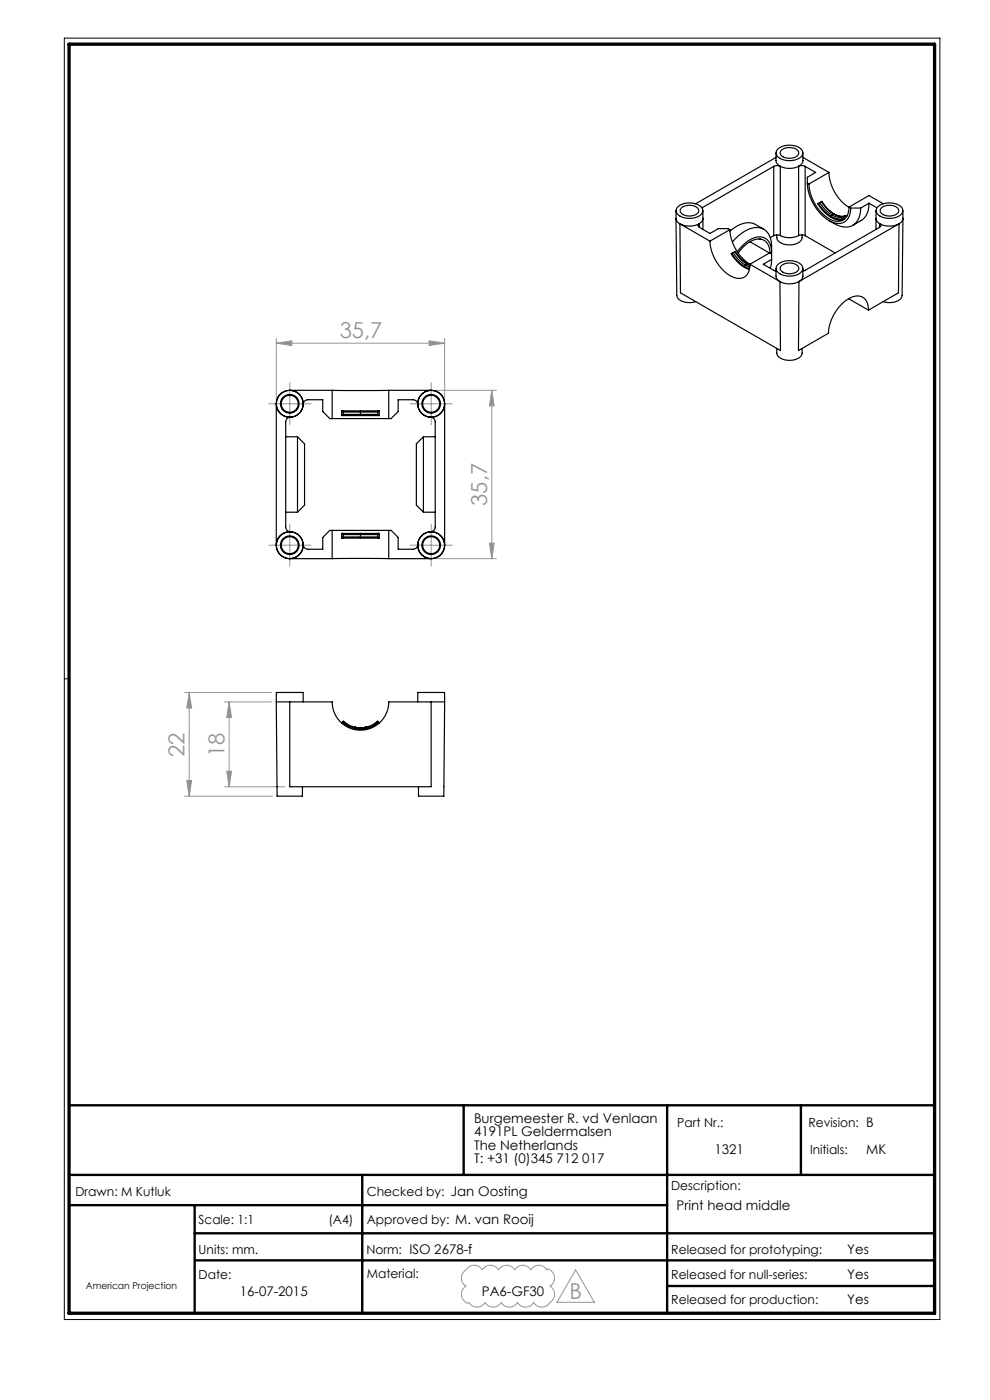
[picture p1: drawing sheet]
<svg xmlns="http://www.w3.org/2000/svg" width="210mm" height="297mm" viewBox="0 0 210 297" stroke-linecap="round" stroke-linejoin="round" font-family="sans-serif">
<path d="M13.6 8.1h185.8v271.8h-185.8zM14.6 144h-1" fill="none" stroke="#000" stroke-width=".21"/>
<path d="M14.6 234.5h183.6M98.4 234.5v14.7M141.5 234.5v44.1M169.9 234.5v14.7M14.6 249.2h183.6M14.6 255.7h126.9M41.3 255.7v22.9M76.8 249.2v29.4M41.3 261.6h156.9M41.4 267.4h156.8M141.5 272.8h56.7" fill="none" stroke="#000" stroke-width=".5"/>
<path d="M14.6 9.4h183.6v269.2h-183.6z" fill="none" stroke="#000" stroke-width=".7"/>
<g fill="none" stroke="#959595" stroke-width=".21">
<path d="M58.6 72.8l3.3-.5v1zM58.6 71.8v12.9M58.6 72.8h35.7M91 72.3l3.3 .5-3.3 .5zM94.3 71.8v12.9M59 85.7h5M61.5 83.2v5M89 85.7h5M91.5 83.2v5M92.5 82.8h12.8M104.3 82.8l.5 3.3h-1zM104.3 82.8v35.7"/>
<path d="M59 115.7h5M61.5 113.2v5M89 115.7h5M91.5 113.2v5M92.5 118.5h12.8M103.8 115.2h1l-.5 3.3zM39.1 146.9h18.5M40.1 146.9v22M40.1 146.9l.5 3.3h-1zM47.6 148.9h10M48.6 148.9v18M48.6 148.9l.5 3.3h-1z"/>
<path d="M39.1 168.9h18.7M39.6 165.6h1l-.5 3.3zM47.6 166.9h12.9M48.1 163.6h1l-.5 3.3zM98.4 269.8l.3-.3a2.06 2.06 0 0 1 3.6-.1 1.96 1.96 0 0 1 3.4 0 1.96 1.96 0 0 1 3.5 0 1.96 1.96 0 0 1 3.4 0 1.96 1.96 0 0 1 3.4 0 .44 .44 0 0 1 .8 .1 1.96 1.96 0 0 1-.2 3.4 2.06 2.06 0 0 1-.1 3.6 1.96 1.96 0 0 1-3.3-.2 1.96 1.96 0 0 1-3.4 0 1.96 1.96 0 0 1-3.5 0 1.96 1.96 0 0 1-3.4 0 1.96 1.96 0 0 1-3.4 0 .44 .44 0 0 1-.8-.1 1.96 1.96 0 0 1 .2-3.3 1.96 1.96 0 0 1-.5-3.1zM122.1 269.4l4 6.9h-8z"/>
</g>
<g fill="none" stroke="#959595" stroke-width=".21" stroke-dasharray="15.2 1.3 1.3 1.3">
<path d="M59 85.7h-2M61.5 83.2v-2M61.5 88.2v1.9M64 85.7h1.9M89 85.7h-2M91.5 83.2v-2M91.5 88.2v1.9M94 85.7h1.9M59 115.7h-2M61.5 113.2v-2M61.5 118.2v1.9M64 115.7h1.9"/>
<path d="M89 115.7h-2M91.5 113.2v-2M91.5 118.2v1.9M94 115.7h1.9"/>
</g>
<g fill="#959595">
<path d="M58.6 72.8l3.3-.5v1zM91 72.3l3.3 .5-3.3 .5z"/>
<path d="M39.6 165.6h1l-.5 3.3zM40.1 146.9l.5 3.3h-1z"/>
<path d="M48.6 148.9l.5 3.3h-1zM48.1 163.6h1l-.5 3.3z"/>
<path d="M104.3 82.8l.5 3.3h-1zM103.8 115.2h1l-.5 3.3z"/>
</g>
<g fill="none" stroke="#000" stroke-width=".25">
<path d="M164.1 35.3l-15.2 8.8M164.1 35.3v14.7M164.6 33.4l-17 9.8M164.6 32.4v1.7a1.43 1.43 0 0 0 .9 1.2M165 31.7a3.9 3.9 0 0 1 5.2 .2 1.47 1.47 0 0 1-1.4 2 3.5 3.5 0 0 1-4.1-1.1v-.6zM165.5 35.3a1.57 1.57 0 0 0-1.4 0M165.5 35.3a4.5 4.5 0 0 0 3.9 0M165.5 35.3v14.7M165.7 31.9a2.57 2.57 0 0 1 3.7 .4 1.51 1.51 0 0 1-1.8 1.3 1.73 1.73 0 0 1-2.1-1.2zM169.4 35.3a1.57 1.57 0 0 1 1.4 0M169.4 35.3v14.7M170.3 32.4v1.7a1.43 1.43 0 0 1-.9 1.2"/>
<path d="M170.3 33.4l5.5 3.2M170.8 35.3l2.2 1.3-1.8 1v1.2M170.8 35.3v14.7M171.2 38.8a9.6 9.6 0 0 0 5.9 8.5 2.61 2.61 0 0 0 3.3-2.8v-.4M171.2 38.8l.4 .2M171.6 39a8.9 8.9 0 0 0 5.4 7.9 2.39 2.39 0 0 0 3.1-2.6v-.4M175.8 36.6a9.3 9.3 0 0 0 4.3 7.4M175.8 36.6l-4.2 2.4M143.4 46.3l.2 16.4a2.3 2.3 0 0 0 2.6 1.5l1.4-.2M143.4 44.7v1.9l.8 .9M143.7 43.9a3.9 3.9 0 0 1 5.2 .3 1.47 1.47 0 0 1-1.3 1.9 3.5 3.5 0 0 1-4.1-1.1l-.1-.5zM144.2 47.5l.1 14.6 21.3 12.3-.2-14.7"/>
<path d="M144.2 47.5l6.4 3.7M144.5 44.2a2.57 2.57 0 0 1 3.7 .3 1.51 1.51 0 0 1-1.8 1.3 1.73 1.73 0 0 1-2.1-1.2zM148.3 47.4a.43 .43 0 0 0-.2 .5 .43 .43 0 0 0 .3 .3l2.2 1.3 1.8-1h2.1l.3 .2M148.3 47.4a4.4 4.4 0 0 1-4.1 .1M148.3 47.4v.8M149.1 44.7v1.6M149.1 46.3l-.2 .7-.6 .4M149.1 46.3v2.4M150.6 51.2a8.9 8.9 0 0 0 5.5 7.8 2.36 2.36 0 0 0 3-2.6v-.3M154.8 48.7a9.4 9.4 0 0 0 4.3 7.4M154.8 48.7l-4.2 2.5M155.2 53.8l-.1 .1a7.5 7.5 0 0 0 3.8 3.3"/>
<path d="M155.2 53.8l1.1 1.4 1.6 1.3M155.3 51.3a6.8 6.8 0 0 1 5.9-3 3.6 3.6 0 0 1 2.5 4v1.2M155.5 53.6l-.3 .2M155.5 53.6l1 1.4 1.6 1.2M155.9 53.4v-.1a8 8 0 0 0 2.7 2.7M155.9 53.4l1 1.4 1.5 1.2M155.9 53.4l-.4 .2M156.4 53.4a6.1 6.1 0 0 1 5.2-3.1 2.85 2.85 0 0 1 2.1 3.2M157.9 56.5l1.1 .5M158.1 56.2l-.2 .3M158.1 56.2l.9 .4M158.4 56l.7 .3"/>
<path d="M158.4 56l-.3 .2M158.6 56h-.2M158.6 56l.5 .3M159.1 56.1l6.3 3.6M159.2 51.2v.1l4 2.4M161 50.7l.2 .1M161.4 50.7l-.2 .1M162 48.6l-1.8-1a4.6 4.6 0 0 0-4.9 1.1l-.5 .3M163.3 53.6a2.54 2.54 0 0 0-1.2-2.6 2.54 2.54 0 0 0-2.9 .2 8 8 0 0 0-2.6 2.5M163.3 53.6l-4.2 2.5M163.3 53.6l.4 .2v1.2M163.7 55l-1.8 1.1 2.7 1.4"/>
<path d="M163.7 55l-.3 1.9M163.7 53.5l-.3 .2M164.1 50l-.7 .4M164.6 56.9l.1 2 .7 .8M164.8 49.8v.6a2.3 2.3 0 0 0 2.6 1.6 2.36 2.36 0 0 0 2.7-1.6l.1-.6M165 56.2a3.9 3.9 0 0 1 5.2 .2 1.47 1.47 0 0 1-1.4 2 3.5 3.5 0 0 1-4.1-1.1v-.6zM165.4 59.7a4.5 4.5 0 0 0 4.1 0M165.5 50a4.5 4.5 0 0 0 3.9 0M165.5 50a1.57 1.57 0 0 0-1.4 0M165.7 56.4a2.57 2.57 0 0 1 3.7 .4 1.51 1.51 0 0 1-1.8 1.3 1.73 1.73 0 0 1-2.1-1.2zM169.4 50a1.57 1.57 0 0 1 1.4 0M169.5 59.7l-.1 14.7 6.3-3.7a8.9 8.9 0 0 1 5.5-7.8 2.36 2.36 0 0 1 3 2.5v.4"/>
<path d="M170.3 56.9v2l-.8 .8M170.8 50l6.4 3.7M173.6 43.2h-.1a6.4 6.4 0 0 0 4.8 3.5l.7-.2M173.6 43.2l1.1 1.4 1.6 1.3M173.9 43l-.3 .2M173.9 43l1 1.3 1.6 1.3M174.2 42.8l.1-.1a8 8 0 0 0 2.7 2.7M174.2 42.8l1.1 1.3 1.5 1.3M174.2 42.8l-.3 .2M176.3 45.9l1.6 .6 1.1-.2M176.5 45.6l1.5 .5 1.1-.1M176.5 45.6l-.2 .3"/>
<path d="M176.8 45.4l1.6 .5 1-.1M176.8 45.4l-.3 .2M177 45.4h-.2M177 45.4a2.72 2.72 0 0 0 2.5 .3M179 46.3l.1 .2M179.1 46l-.1 .3M179.4 45.8h.3M179.4 45.8l-.3 .2M180.1 43.9l.3 .2M180.4 44.1h2.2M182.6 44.1a3.5 3.5 0 0 1-2.9 4.1 4.9 4.9 0 0 1-2.8-.8l-1.1-.6M184.3 43.1a4 4 0 0 1-1.6 3.7l-1.8 1"/>
<path d="M184.3 43.1l1.7 1M184.3 43.1l-1.7 1M185.8 46.3v2.4M185.8 46.3l.2 .7 .6 .4M185.8 44.7v1.6M186.2 43.9a3.9 3.9 0 0 1 5.2 .3 1.47 1.47 0 0 1-1.4 1.9 3.5 3.5 0 0 1-4.1-1.1v-.5zM186.6 47.4a.43 .43 0 0 1 .2 .5 .43 .43 0 0 1-.2 .3l-15.8 9.1-.5 .2M186.6 47.4a4.4 4.4 0 0 0 4.1 .1M186.6 47.4v.8M186.9 44.2a2.57 2.57 0 0 1 3.7 .3 1.51 1.51 0 0 1-1.8 1.3 1.73 1.73 0 0 1-2.1-1.2zM187.4 43.2l-3.1-1.7-4.2 2.4M190.7 47.5l-21.2 12.2"/>
<path d="M190.7 47.5l-.1 14.6-6.4 3.7M191.5 44.7v1.9l-.8 .9M191.5 46.3l-.1 16.4a2.36 2.36 0 0 1-2.8 1.5l-1.3-.2M164.8 73.9v1a2.3 2.3 0 0 0 2.6 1.5 2.36 2.36 0 0 0 2.7-1.5l.1-1M180.1 63.3l4.1 2.5M58.6 85.7a2.86 2.86 0 0 0 3 2.8M58.6 85.7v30M60.6 92.7h2.5M61.5 82.8a2.86 2.86 0 0 0-2.9 2.9M61.5 82.8a2.86 2.86 0 0 1 2.8 3M61.5 82.8h9M61.6 88.5a1 1 0 0 0-1 1v22.3a1 1 0 0 0 1 1"/>
<path d="M63.1 92.7v16M63.1 92.7l1.5 1.5v13l-1.5 1.5M64.3 85.8a2.86 2.86 0 0 1-2.7 2.7M64.3 85.8a1 1 0 0 1 1-1h3.2v2.5l1.5 1.5h.5M70.5 88.8h12M70.5 82.8h12M70.5 82.8v6M72.6 87.2l.2 .2M72.6 88.2h3.9M72.6 87.2h3.9M72.6 87.2h-.1v1h.1M72.8 87.9l-.2 .3"/>
<path d="M72.8 87.9h3.7M72.8 87.4h3.7M72.8 87.4v.5M76.5 87.2h3.8M76.5 87.4h3.6M76.5 87.2v.2M76.5 87.9h3.6M76.5 87.9v.3M76.5 88.2h3.8M76.5 87.4v.5M80.1 87.9l.2 .3M80.1 87.4v.5"/>
<path d="M80.3 87.2l-.2 .2M80.3 87.2h.2v1h-.2M82.5 82.8v6M82.5 82.8h9M88.6 85.8a2.86 2.86 0 0 0 2.8 2.7M88.6 85.8a1 1 0 0 0-1-1h-3.1v2.5l-1.5 1.5h-.5M89.8 92.7v16M89.8 92.7l-1.5 1.5v13l1.5 1.5M89.8 92.7h2.5M91.4 88.5a1 1 0 0 1 .9 1v22.3a1 1 0 0 1-.9 1M91.5 82.8a2.86 2.86 0 0 0-2.9 3M91.5 82.8a2.86 2.86 0 0 1 2.8 2.9"/>
<path d="M94.3 85.7a2.86 2.86 0 0 1-2.9 2.8M94.3 85.7v30M58.6 115.7a2.86 2.86 0 0 0 2.9 2.8M60.6 108.7h2.5M61.5 118.5h9M61.6 112.8a2.86 2.86 0 0 0-3 2.9M61.6 112.8a2.86 2.86 0 0 1 2.7 2.8M64.3 115.6a2.86 2.86 0 0 1-2.8 2.9M70.5 112.5h-.5l-1.5 1.5v2.5h-3.2a1 1 0 0 1-1-.9M70.5 112.5h12M70.5 118.5h12M70.5 112.5v6"/>
<path d="M72.6 113.2l.2 .2M72.6 113.2h3.9M72.6 114.2h3.9M72.6 113.2h-.1v1h.1M72.8 113.4h3.7M72.8 113.9l-.2 .3M72.8 113.9h3.7M72.8 113.4v.5M76.5 113.4h3.6M76.5 113.9h3.6M76.5 113.2v.2M76.5 114.2h3.8"/>
<path d="M76.5 113.9v.3M76.5 113.2h3.8M76.5 113.4v.5M80.1 113.9l.2 .3M80.1 113.4v.5M80.3 113.2l-.2 .2M80.3 113.2h.2v1h-.2M82.5 112.5h.5l1.5 1.5v2.5h3.1a1 1 0 0 0 1-.9M82.5 112.5v6M82.5 118.5h9M88.6 115.6a2.86 2.86 0 0 0 2.9 2.9M89.8 108.7h2.5"/>
<path d="M91.4 112.8a2.86 2.86 0 0 0-2.8 2.8M91.4 112.8a2.86 2.86 0 0 1 2.9 2.9M94.3 115.7a2.86 2.86 0 0 1-2.8 2.8M58.6 148.9l.2 20h5.3l.1-2M58.6 148.9h2.9M58.6 148.9v-2h5.7v2M61.5 148.9h9a6 6 0 0 0 6 6 6 6 0 0 0 6-6h9M61.5 148.9v18h30v-18M72.6 153.2l.5 .4a5.7 5.7 0 0 0 3.4 1.1M72.6 153.2l-.1 .2M72.8 153l.7 .5M72.8 153l-.2 .2"/>
<path d="M73.5 153.5l1.9 .8M75.3 154.3h-.1l1.3 .1M75.4 154.3l1.1 .1M76.5 154.4v.3M77.6 154.3l-1.1 .1M77.6 154.3h.1l-1.2 .1M80.1 153l-.8 .6M80.1 153l-1.5 1-1 .3M80.1 153l.2 .2M80.3 153.2l-.5 .4a5.8 5.8 0 0 1-3.3 1.1M80.3 153.2l.2 .2M88.6 148.9v-2h5.7v2"/>
<path d="M91.5 148.9h2.8M94.3 148.9l-.2 20h-5.3v-2"/>
<circle cx="61.5" cy="85.7" r="1.8"/>
<circle cx="61.5" cy="85.7" r="2.84"/>
<circle cx="61.5" cy="85.7" r="1.97"/>
<circle cx="91.5" cy="85.7" r="2.84"/>
<circle cx="91.5" cy="85.7" r="1.8"/>
<circle cx="91.5" cy="85.7" r="1.97"/>
<circle cx="61.5" cy="115.7" r="1.8"/>
<circle cx="61.5" cy="115.7" r="2.84"/>
<circle cx="61.5" cy="115.7" r="1.97"/>
<circle cx="91.5" cy="115.7" r="2.84"/>
<circle cx="91.5" cy="115.7" r="1.8"/>
<circle cx="91.5" cy="115.7" r="1.97"/>
</g>
<g font-size="4.7" fill="#959595">
<text x="72.1" y="71.8">35,7</text>
<text x="103.3" y="107.3" transform="rotate(-90 103.3 107.3)">35,7</text>
<text x="39.1" y="160.7" transform="rotate(-90 39.1 160.7)">22</text>
<text x="47.6" y="160.7" transform="rotate(-90 47.6 160.7)">18</text>
<text x="120.8" y="275.6">B</text>
</g>
<g font-size="2.8">
<text x="100.5" y="238.2">Burgemeester R. vd Venlaan</text>
<text x="100.5" y="241.1">4191PL Geldermalsen</text>
<text x="100.5" y="243.9">The Netherlands</text>
<text x="151.5" y="244.7">1321</text>
<text x="183.8" y="244.8">MK</text>
<text x="100.5" y="246.7">T: +31 (0)345 712 017</text>
<text x="143.5" y="256.7">Print head middle</text>
<text x="179.7" y="266">Yes</text>
<text x="50.9" y="275">16-07-2015</text>
<text x="102.2" y="275">PA6-GF30</text>
<text x="179.7" y="271.4">Yes</text>
<text x="179.7" y="276.6">Yes</text>
</g>
<g font-size="2.7">
<text x="143.7" y="239.1">Part Nr.:</text>
<text x="171.5" y="239.1">Revision: B</text>
<text x="171.8" y="244.8">Initials:</text>
<text x="16" y="253.7">Drawn: M Kutluk</text>
<text x="77.8" y="253.7">Checked by: Jan Oosting</text>
<text x="142.4" y="252.5">Description:</text>
<text x="42.1" y="259.7">Scale: 1:1</text>
<text x="69.7" y="259.7">(A4)</text>
<text x="77.8" y="259.7">Approved by: M. van Rooij</text>
<text x="42.1" y="266">Units: mm.</text>
<text x="77.7" y="266">Norm: ISO 2678-f</text>
<text x="142.4" y="266">Released for prototyping:</text>
<text x="42.1" y="271.3">Date:</text>
<text x="77.8" y="271">Material:</text>
<text x="142.4" y="271.3">Released for null-series:</text>
<text x="142.4" y="276.6">Released for production:</text>
</g>
<text font-size="2" x="18.2" y="273.4">American Projection</text>
</svg>
